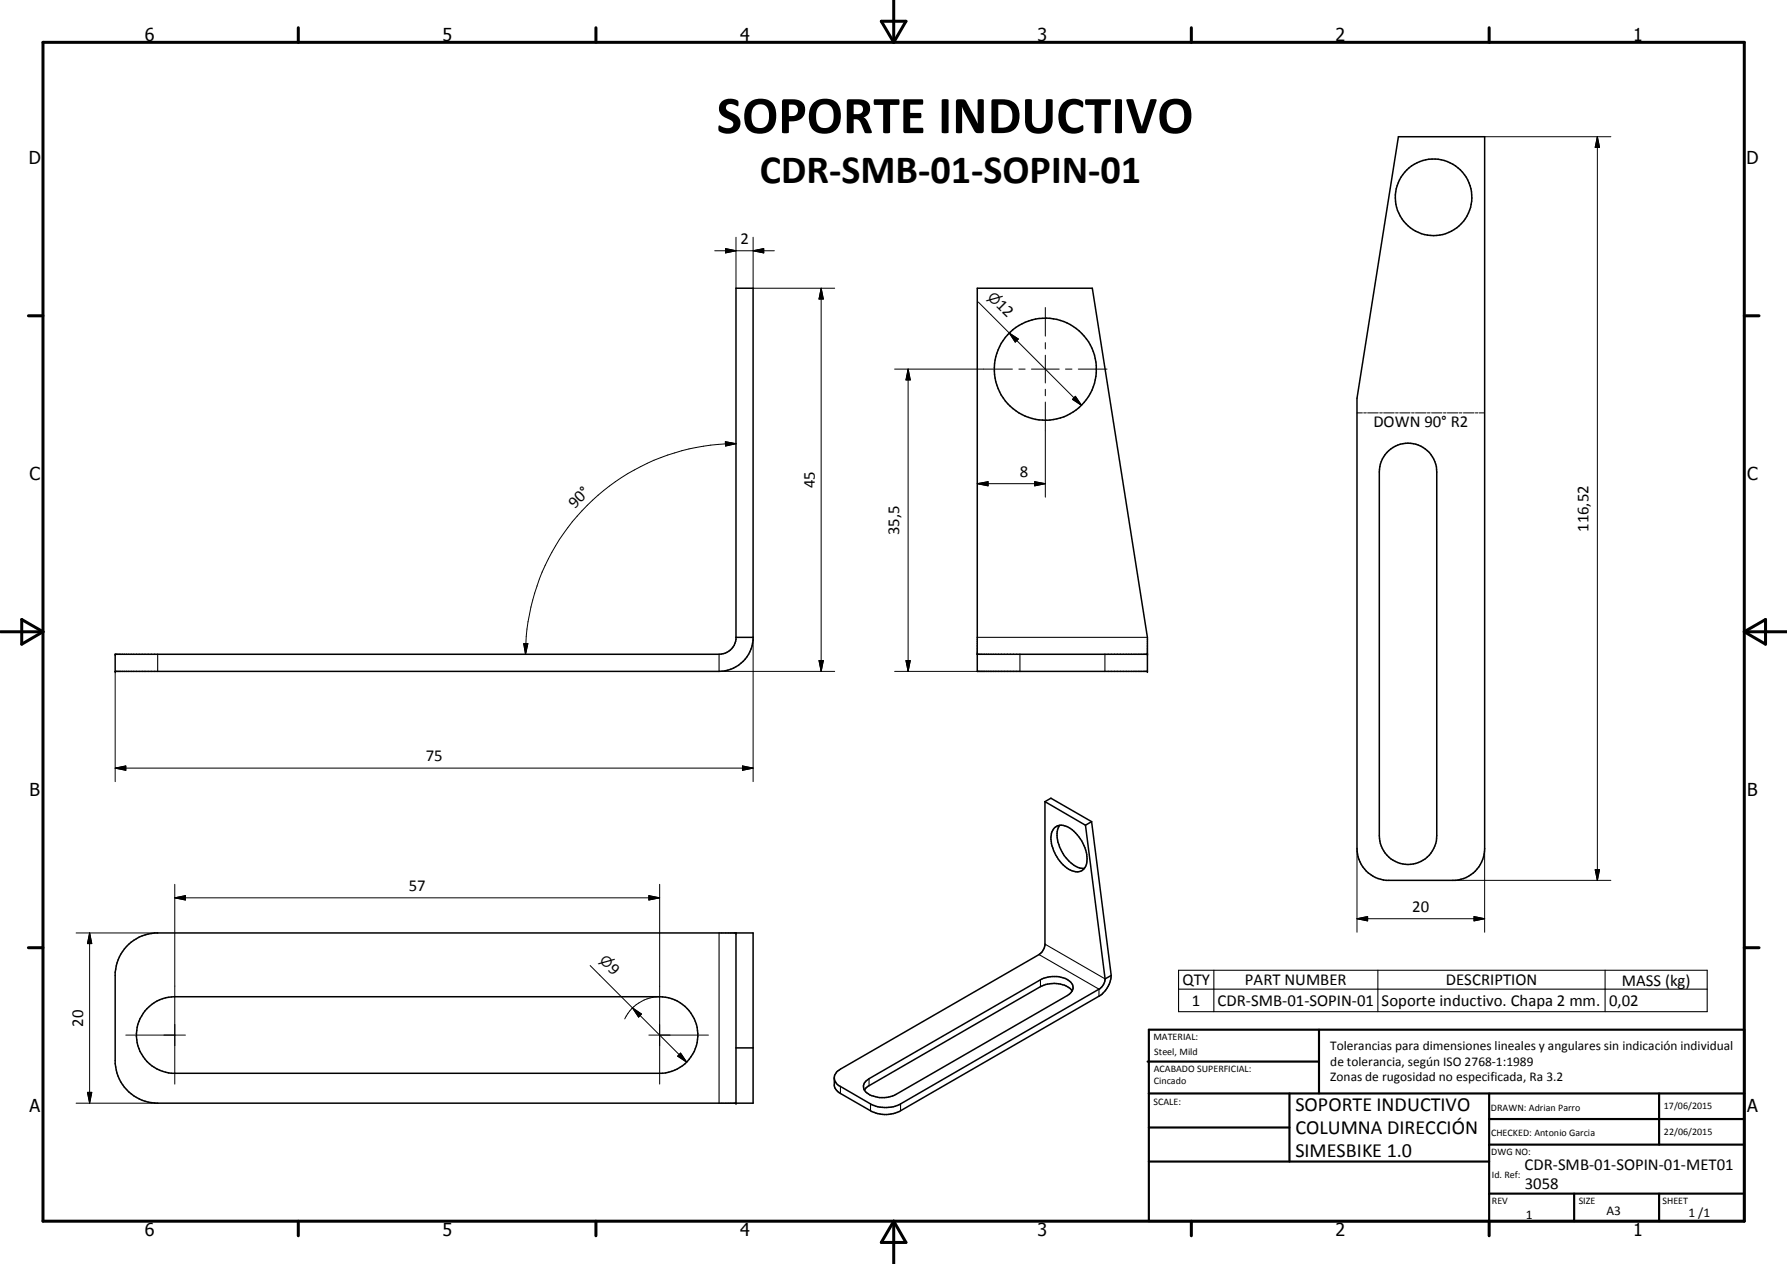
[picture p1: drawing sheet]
<svg xmlns="http://www.w3.org/2000/svg" width="420mm" height="297mm" viewBox="0 0 420 297" stroke-linecap="round" stroke-linejoin="round" font-family="sans-serif">
<g fill="none" stroke="#000" stroke-width=".35">
<path d="M328.8 32.1h20.3v167.3a7.5 7.5 0 0 1-6.9 7.5h-16.3a7.5 7.5 0 0 1-6.8-7.5v-105.8zM229.8 67.7h27l13 82.1v8h-40zM326.1 106.3a6.7 6.7 0 0 1 7.4-1.7 6.7 6.7 0 0 1 4.3 6.3v85.5a6.8 6.8 0 0 1-6.7 6.7 6.8 6.8 0 0 1-6.8-6.7v-85.5a6.8 6.8 0 0 1 1.8-4.6zM27.1 153.8h142a4 4 0 0 0 3.9-3.6v-82.5h4.1v82.8a8.1 8.1 0 0 1-8 7.3h-142zM173 149.8h4.1M229.8 153.8h40M245.7 188.4l-.1 34.1a2.94 2.94 0 0 1-1.3 1.8l-47.4 27.4-.6 .9-.1 .6v2l.3 .8 1.1 1 7.1 4a7.4 7.4 0 0 0 7 0l46.7-26.9a6.3 6.3 0 0 0 2.9-4.9M245.7 188.4l1.4-.8 9.6 5.5M245.7 188.4l9.5 5.5M248 194.5a3.1 3.1 0 0 1 4.1 .5 9.1 9.1 0 0 1 3.3 8.2 2.44 2.44 0 0 1-3.7 1.3 8.9 8.9 0 0 1-4.5-8.7zM249.1 194a5.6 5.6 0 0 0 .3 5.6 7.2 7.2 0 0 0 5.2 4.5l.4-.1M255.2 193.9l4.6 36.1"/>
<path d="M256.7 193.1l4.6 36.1M256.7 193.1l-1.5 .8M173 219.2v40M29.7 222.4a9.9 9.9 0 0 1 6.7-3.2h140.7v40h-140a10.1 10.1 0 0 1-10-9.2v-21.5a10.2 10.2 0 0 1 2.6-6.1zM34.6 237a8.9 8.9 0 0 1 6.5-2.8h114a9 9 0 0 1 9 8.7 9 9 0 0 1-8.3 9.3h-115.5a9 9 0 0 1-7.6-5.8 9 9 0 0 1 1.9-9.4zM252.1 232.9a5.7 5.7 0 0 0-6.2-1.5l-1.3 .5-40.6 23.4-.8 .9M259.8 230l-.3 1.3-.9 1-46.9 27.1a7.8 7.8 0 0 1-7 0l-7.4-4.3-.6-.5-.5-1.2M261.3 229.2l-1.5 .8M173 246.3h4.1M203.7 254l40.9-23.7a6.1 6.1 0 0 1 7.4 .8 1.93 1.93 0 0 1-1 2.8l-40.3 23.3a6.5 6.5 0 0 1-7.2-.6 1.75 1.75 0 0 1 .2-2.6z"/>
<circle cx="337.1" cy="46.4" r="9"/>
<circle cx="245.8" cy="86.7" r="12"/>
</g>
<g fill="none" stroke="#000" stroke-width=".25">
<path d="M37.1 153.8v4M169.1 153.8v4M229.8 149.8h40M239.8 153.8v4M259.8 153.8v4M169.1 219.2v40M244.3 224.3l14.1 8.2v1.6M244.6 230.3v1.6M245.7 221.9l14.1 8.1M277.1 228h124.3v9.7h-124.3zM277.1 232.5h124.3M285.4 228v9.7"/>
<path d="M324 228v9.7M377.4 228v9.7M197.6 255.3v1.7M204.3 253.5v1.6M204.7 259.4v1.6M211.7 259.4v1.6"/>
</g>
<g fill="none" stroke="#000" stroke-width=".24">
<path d="M349.1 32.1h29.6M375.6 32.1l.5 2.5h-1zM375.6 32.1v174.8M168.1 58.9h14M170.6 58.4l2.4 .5-2.4 .5zM173 55.8v11.9M177.1 58.9l2.5-.5v1zM177.1 55.8v11.9h19.1M193.1 67.7l.5 2.6h-1zM193.1 67.7v90.1M230 71l24.3 24.2M237.3 78.3l2.1 1.4-.7 .7z"/>
<path d="M245.8 72.3v6.7M210.3 86.7h27.7M213.5 86.7l.5 2.6h-1zM213.5 86.7v71.1M239.6 86.7h1.4M242.5 86.7h6.5M245.8 80.5v1.5M245.8 83.5v6.5M245.8 91.5v1.5M245.8 94.5v22.3M250.5 86.7h1.5M252.8 93.1l1.5 2.1-2.1-1.3z"/>
<path d="M253.5 86.7h6.8M319.1 97h1.2M320.6 97h.7M321.6 97h2.5M324.4 97h.6M325.3 97h2.5M328.1 97h.6M329.1 97h2.4M331.9 97h.6M332.8 97h2.5M335.6 97h.6M336.6 97h2.4"/>
<path d="M339.4 97h.6M340.3 97h2.5M343.1 97h.6M344.1 97h2.5M346.9 97h.6M347.8 97h1.3M170.5 103.8l2.5 .5-2.4 .5zM173 104.3a49.5 49.5 0 0 0-49.4 49.5M229.8 113.7l2.5-.5v1zM229.8 113.7h16M243.3 113.2l2.5 .5-2.5 .5zM27.1 157.8v25.9"/>
<path d="M123.1 151.3h1l-.5 2.5zM169.1 157.8h27.1M177.1 149.8v33.9M192.6 155.2h1l-.5 2.6zM210.3 157.8h29.5M213 155.2h1l-.5 2.6zM27.1 180.5l2.5-.5v1zM27.1 180.5h150M174.6 180l2.5 .5-2.5 .5zM319.1 199.4v19.7M349.1 199.4v19.7M17.9 219.2h19.2"/>
<path d="M21.1 219.2l.5 2.5h-1zM21.1 219.2v40M41.1 211l2.5-.5v1zM41.1 211h114M41.1 207.8v47M152.6 210.5l2.5 .5-2.5 .5zM155.1 207.8v47M319.1 215.9l2.5-.5v1zM319.1 215.9h30M341.6 206.9h37.1M346.6 215.4l2.5 .5-2.5 .5zM375.1 204.4h1l-.5 2.5z"/>
<path d="M138.8 226.9l22.6 22.7M148.7 236.9l2.1 1.4-.7 .7zM155 234.2a9.3 9.3 0 0 0-8.1 5.2M17.9 259.2h19.2M20.6 256.7h1l-.5 2.5zM29.6 243.2h14M152.6 243.2h14M160 247.5l1.4 2.1-2.1-1.4z"/>
</g>
<g fill="#000">
<circle cx="27.1" cy="157.8" r=".18"/>
<circle cx="27.1" cy="153.8" r=".18"/>
<circle cx="269.8" cy="157.8" r=".18"/>
<circle cx="269.8" cy="153.8" r=".18"/>
<circle cx="173" cy="219.2" r=".18"/>
<circle cx="173" cy="259.2" r=".18"/>
</g>
<g fill="none" stroke="#000" stroke-width=".71">
<path d="M10.1 9.9h400v277.1h-400zM70.1 6.5v3.4M140.1 6.5v3.4M207.2 5h5.8l-2.9 4.9zM210.1 0v9.9M280.1 6.5v3.4M350.1 6.5v3.4M6.7 74.2h3.4M410.1 74.2h3.5M.1 148.5h10M5.1 145.6l5 2.9-5 2.9zM410.1 148.5h10"/>
<path d="M410.1 148.5l5-2.9v5.8zM6.7 222.7h3.4M410.1 222.7h3.5M70.1 287v3.4M140.1 287v3.4M210.1 287v10M210.1 287l2.9 5h-5.8zM280.1 287v3.4M350.1 287v3.4"/>
</g>
<g fill="none" stroke="#000" stroke-width=".51">
<path d="M269.8 249.5h40.3M270.1 242h140v45h-140zM270.1 257h140M303.2 257v16M310.1 242v15M350.1 257v30M390.1 257v12M270.1 265h33.1M270.1 273h80M350.1 269h60M350.1 263h60M350.1 280.5h60"/>
<path d="M370.1 280.5v6.5M390.1 280.5v6.5"/>
</g>
<g fill="#000">
<path d="M375.6 32.1l.5 2.5h-1zM170.6 58.4l2.4 .5-2.4 .5zM177.1 58.9l2.5-.5v1zM193.1 67.7l.5 2.6h-1zM237.3 78.3l2.1 1.4-.7 .7zM213.5 86.7l.5 2.6h-1zM252.8 93.1l1.5 2.1-2.1-1.3zM170.5 103.8l2.5 .5-2.4 .5zM229.8 113.7l2.5-.5v1zM243.3 113.2l2.5 .5-2.5 .5zM123.1 151.3h1l-.5 2.5zM192.6 155.2h1l-.5 2.6z"/>
<path d="M213 155.2h1l-.5 2.6zM27.1 180.5l2.5-.5v1zM174.6 180l2.5 .5-2.5 .5zM41.1 211l2.5-.5v1zM152.6 210.5l2.5 .5-2.5 .5zM319.1 215.9l2.5-.5v1zM346.6 215.4l2.5 .5-2.5 .5zM375.1 204.4h1l-.5 2.5zM21.1 219.2l.5 2.5h-1zM148.7 236.9l2.1 1.4-.7 .7zM20.6 256.7h1l-.5 2.5zM160 247.5l1.4 2.1-2.1-1.4z"/>
</g>
<text font-size="12.6" x="168.5" y="31.3">SOPORTE INDUCTIVO</text>
<text font-size="9.4" x="178.7" y="43.1">CDR-SMB-01-SOPIN-01</text>
<g font-size="4.7">
<text x="304.6" y="261.1">SOPORTE INDUCTIVO</text>
<text x="304.6" y="266.5">COLUMNA DIRECCIÓN</text>
<text x="304.6" y="271.9">SIMESBIKE 1.0</text>
</g>
<g font-size="4.2">
<text x="34" y="9.6">6</text>
<text x="104" y="9.6">5</text>
<text x="174" y="9.6">4</text>
<text x="244" y="9.6">3</text>
<text x="314" y="9.6">2</text>
<text x="384" y="9.6">1</text>
<text x="6.8" y="38.7">D</text>
<text x="410.6" y="38.7">D</text>
<text x="7" y="112.9">C</text>
<text x="410.8" y="112.9">C</text>
<text x="7" y="187.1">B</text>
<text x="410.8" y="187.1">B</text>
<text x="7" y="261.4">A</text>
<text x="410.8" y="261.4">A</text>
<text x="34" y="290.4">6</text>
<text x="104" y="290.4">5</text>
<text x="174" y="290.4">4</text>
<text x="244" y="290.4">3</text>
<text x="314" y="290.4">2</text>
<text x="384" y="290.4">1</text>
</g>
<g font-size="3.9">
<text x="174.1" y="57.4">2</text>
<text x="234" y="72" transform="rotate(45 234 72)">12</text>
<text x="322.9" y="100.4">DOWN 90° R2</text>
<text x="239.8" y="112.1">8</text>
<text x="135.1" y="119.5" transform="rotate(-45 135.1 119.5)">90°</text>
<text x="191.5" y="114.8" transform="rotate(-90 191.5 114.8)">45</text>
<text x="211.4" y="125.8" transform="rotate(-90 211.4 125.8)">35,5</text>
<text x="373.5" y="125" transform="rotate(-90 373.5 125)">116,52</text>
<text x="100.1" y="178.9">75</text>
<text x="96.1" y="209.4">57</text>
<text x="332.1" y="214.4">20</text>
<text x="142.8" y="227.9" transform="rotate(45 142.8 227.9)">9</text>
<text x="278" y="231.5">QTY</text>
<text x="292.7" y="231.5">PART NUMBER</text>
<text x="340" y="231.5">DESCRIPTION</text>
<text x="381.3" y="231.6">MASS (kg)</text>
<text x="280.2" y="236.4">1</text>
<text x="286.3" y="236.4">CDR-SMB-01-SOPIN-01</text>
<text x="324.9" y="236.5">Soporte inductivo. Chapa 2 mm.</text>
<text x="378.3" y="236.4">0,02</text>
<text x="19.5" y="241.3" transform="rotate(-90 19.5 241.3)">20</text>
<text x="358.5" y="275">CDR-SMB-01-SOPIN-01-MET01</text>
<text x="358.5" y="279.4">3058</text>
</g>
<g font-size="3.3">
<text x="232.1" y="70" transform="rotate(45 232.1 70)">⌀</text>
<text x="140.8" y="225.9" transform="rotate(45 140.8 225.9)">⌀</text>
</g>
<g font-size="3.1">
<text x="312.7" y="246.8">Tolerancias para dimensiones lineales y angulares sin indicación individual</text>
<text x="312.7" y="250.4">de tolerancia, según ISO 2768-1:1989</text>
<text x="312.7" y="254">Zonas de rugosidad no especificada, Ra 3.2</text>
<text x="358.7" y="286.5">1</text>
<text x="377.7" y="285.6">A3</text>
<text x="397" y="285.9">1 /1</text>
</g>
<g font-size="2.4">
<text x="271.2" y="244.4">MATERIAL:</text>
<text x="271.3" y="252">ACABADO SUPERFICIAL:</text>
<text x="271.4" y="247.9">Steel, Mild</text>
<text x="271.3" y="254.6">Cincado</text>
<text x="271.2" y="259.7">SCALE:</text>
<text x="350.6" y="261">DRAWN: Adrian Parro</text>
<text x="391.2" y="260.6">17/06/2015</text>
<text x="350.6" y="267">CHECKED: Antonio Garcia</text>
<text x="391.2" y="266.7">22/06/2015</text>
<text x="350.6" y="271.4">DWG NO:</text>
<text x="350.8" y="276.9">Id. Ref:</text>
<text x="350.8" y="282.8">REV</text>
<text x="371.2" y="282.9">SIZE</text>
<text x="390.9" y="282.9">SHEET</text>
</g>
</svg>
